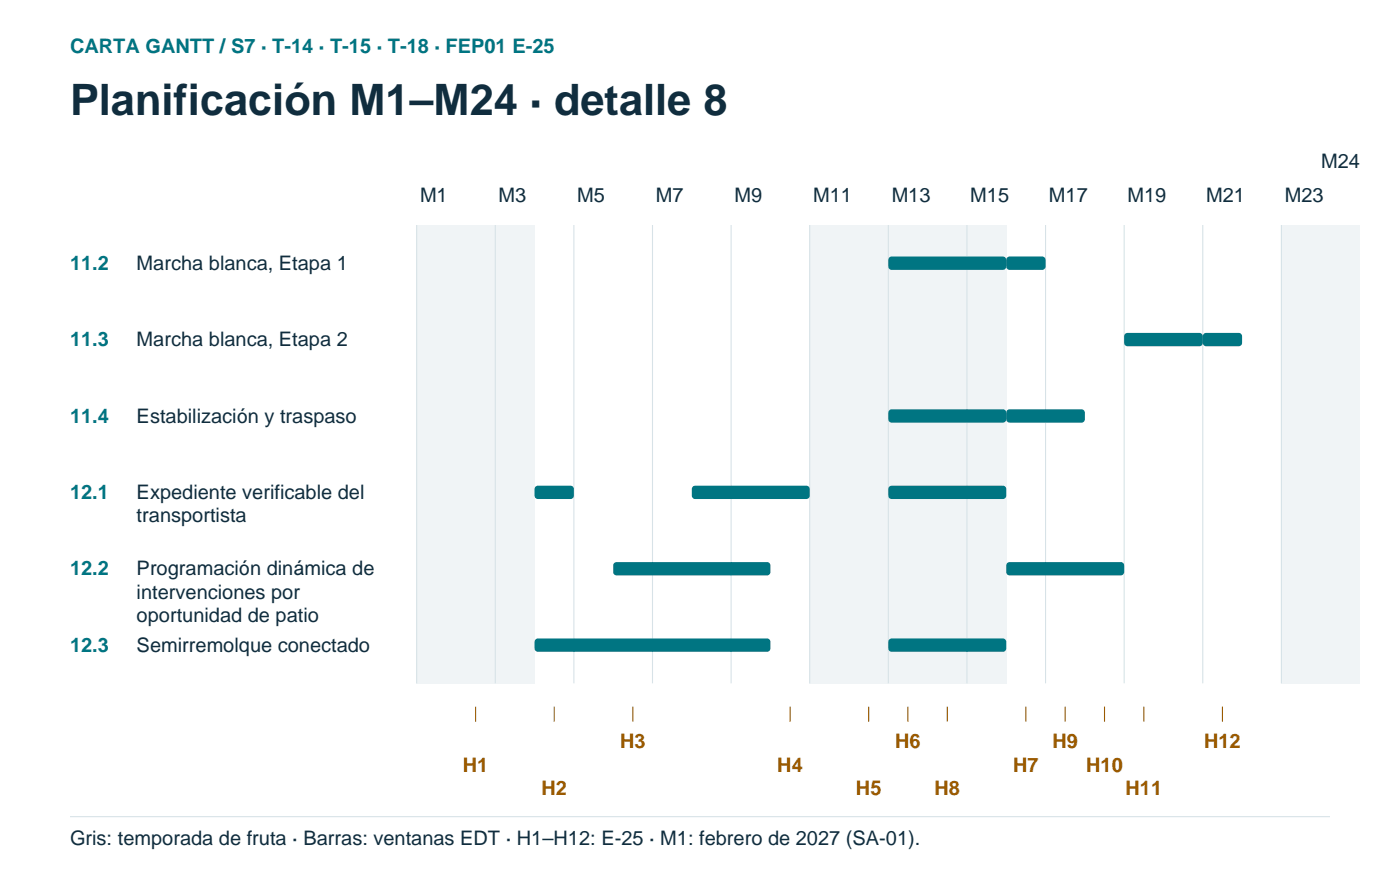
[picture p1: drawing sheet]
<svg xmlns="http://www.w3.org/2000/svg" width="296mm" height="185mm" viewBox="0 0 296 185" stroke-linecap="round" stroke-linejoin="round" font-family="sans-serif">
<g fill="#f0f4f6">
<path d="M88.2 47.6h8.3v97h-8.3z" fill-rule="evenodd"/>
<path d="M96.5 47.6h8.3v97h-8.3z" fill-rule="evenodd"/>
<path d="M104.8 47.6h8.4v97h-8.4z" fill-rule="evenodd"/>
<path d="M171.4 47.6h8.3v97h-8.3z" fill-rule="evenodd"/>
<path d="M179.7 47.6h8.3v97h-8.3z" fill-rule="evenodd"/>
<path d="M188 47.6h8.4v97h-8.4z" fill-rule="evenodd"/>
<path d="M196.4 47.6h8.3v97h-8.3z" fill-rule="evenodd"/>
<path d="M204.7 47.6h8.3v97h-8.3z" fill-rule="evenodd"/>
<path d="M271.2 47.6h8.3v97h-8.3z" fill-rule="evenodd"/>
<path d="M279.5 47.6h8.4v97h-8.4z" fill-rule="evenodd"/>
</g>
<path d="M88.2 47.6v97M104.8 47.6v97M121.5 47.6v97M138.1 47.6v97M154.8 47.6v97M171.4 47.6v97M188 47.6v97M204.7 47.6v97M221.3 47.6v97M237.9 47.6v97M254.6 47.6v97M271.2 47.6v97" fill="none" stroke="#d7e2e7" stroke-width=".23"/>
<g fill="#007582">
<path d="M188.2 54.5l.5-.2h23.6a.71 .71 0 0 1 .7 .7v1.4a.71 .71 0 0 1-.7 .7h-23.6a.71 .71 0 0 1-.7-.7v-1.4z" fill-rule="evenodd"/>
<path d="M213.2 54.5l.5-.2h6.9a.71 .71 0 0 1 .7 .7v1.4a.71 .71 0 0 1-.7 .7h-6.9a.71 .71 0 0 1-.7-.7v-1.4z" fill-rule="evenodd"/>
<path d="M238.2 70.7l.5-.2h15.2a.71 .71 0 0 1 .7 .7v1.4a.71 .71 0 0 1-.7 .7h-15.2a.71 .71 0 0 1-.8-.7v-1.4z" fill-rule="evenodd"/>
<path d="M254.8 70.7l.5-.2h6.9a.71 .71 0 0 1 .7 .7v1.4a.71 .71 0 0 1-.7 .7h-6.9a.71 .71 0 0 1-.7-.7v-1.4z" fill-rule="evenodd"/>
<path d="M188.2 86.8l.5-.2h23.6a.71 .71 0 0 1 .7 .7v1.5a.71 .71 0 0 1-.7 .7h-23.6a.71 .71 0 0 1-.7-.7v-1.5z" fill-rule="evenodd"/>
<path d="M213.2 86.8l.5-.2h15.2a.71 .71 0 0 1 .7 .7v1.5a.71 .71 0 0 1-.7 .7h-15.2a.71 .71 0 0 1-.7-.7v-1.5z" fill-rule="evenodd"/>
<path d="M113.4 103l.5-.2h6.9a.71 .71 0 0 1 .7 .7v1.4a.71 .71 0 0 1-.7 .7h-6.9a.71 .71 0 0 1-.7-.7v-1.4z" fill-rule="evenodd"/>
<path d="M146.6 103l.5-.2h23.6a.71 .71 0 0 1 .7 .7v1.4a.71 .71 0 0 1-.7 .7h-23.6a.71 .71 0 0 1-.7-.7v-1.4z" fill-rule="evenodd"/>
<path d="M188.2 103l.5-.2h23.6a.71 .71 0 0 1 .7 .7v1.4a.71 .71 0 0 1-.7 .7h-23.6a.71 .71 0 0 1-.7-.7v-1.4z" fill-rule="evenodd"/>
<path d="M130 119.2l.5-.2h31.9a.71 .71 0 0 1 .7 .7v1.4a.71 .71 0 0 1-.7 .7h-31.9a.71 .71 0 0 1-.7-.7v-1.4z" fill-rule="evenodd"/>
<path d="M213.2 119.2l.5-.2h23.5a.71 .71 0 0 1 .7 .7v1.4a.71 .71 0 0 1-.7 .7h-23.5a.71 .71 0 0 1-.7-.7v-1.4z" fill-rule="evenodd"/>
<path d="M113.4 135.3l.5-.2h48.5a.71 .71 0 0 1 .7 .7v1.5a.71 .71 0 0 1-.7 .7h-48.5a.71 .71 0 0 1-.7-.7v-1.5z" fill-rule="evenodd"/>
<path d="M188.2 135.3l.5-.2h23.6a.71 .71 0 0 1 .7 .7v1.5a.71 .71 0 0 1-.7 .7h-23.6a.71 .71 0 0 1-.7-.7v-1.5z" fill-rule="evenodd"/>
</g>
<path d="M100.7 149.6v3.2M117.3 149.6v3.2M134 149.6v3.2M167.2 149.6v3.2M183.9 149.6v3.2M192.2 149.6v3.2M200.5 149.6v3.2M217.1 149.6v3.2M225.5 149.6v3.2M233.8 149.6v3.2M242.1 149.6v3.2M258.7 149.6v3.2" fill="none" stroke="#9b5a00" stroke-width=".23"/>
<path d="M14.8 172.9h266.7" fill="none" stroke="#d7e2e7" stroke-width=".23"/>
<text font-size="9.2" fill="#102d3e" x="14.8" y="24.3">Planificación M1–M24 · detalle 8</text>
<g font-size="4.2" fill="#007582">
<text x="14.8" y="11.3">CARTA GANTT / S7 · T-14 · T-15 · T-18 · FEP01 E-25</text>
<text x="14.8" y="57.1">11.2</text>
<text x="14.8" y="73.3">11.3</text>
<text x="14.8" y="89.5">11.4</text>
<text x="14.8" y="105.6">12.1</text>
<text x="14.8" y="121.8">12.2</text>
<text x="14.8" y="138">12.3</text>
</g>
<g font-size="4.2" fill="#102d3e">
<text x="279.6" y="35.6">M24</text>
<text x="88.9" y="42.7">M1</text>
<text x="105.5" y="42.7">M3</text>
<text x="122.2" y="42.7">M5</text>
<text x="138.8" y="42.7">M7</text>
<text x="155.5" y="42.7">M9</text>
<text x="172.1" y="42.7">M11</text>
<text x="188.7" y="42.7">M13</text>
<text x="205.4" y="42.7">M15</text>
<text x="222" y="42.7">M17</text>
<text x="238.7" y="42.7">M19</text>
<text x="255.3" y="42.7">M21</text>
<text x="271.9" y="42.7">M23</text>
<text x="28.9" y="57.1">Marcha blanca, Etapa 1</text>
<text x="28.9" y="73.3">Marcha blanca, Etapa 2</text>
<text x="28.9" y="89.5">Estabilización y traspaso</text>
<text x="28.9" y="105.6">Expediente verificable del</text>
<text x="28.9" y="110.6">transportista</text>
<text x="28.9" y="121.8">Programación dinámica de</text>
<text x="28.9" y="126.7">intervenciones por</text>
<text x="28.9" y="131.7">oportunidad de patio</text>
<text x="28.9" y="138">Semirremolque conectado</text>
<text x="14.8" y="178.9">Gris: temporada de fruta · Barras: ventanas EDT · H1–H12: E-25 · M1: febrero de 2027 (SA-01).</text>
</g>
<g font-size="4.2" fill="#9b5a00">
<text x="131.2" y="158.4">H3</text>
<text x="189.5" y="158.4">H6</text>
<text x="222.8" y="158.4">H9</text>
<text x="254.9" y="158.4">H12</text>
<text x="98" y="163.3">H1</text>
<text x="164.5" y="163.3">H4</text>
<text x="214.4" y="163.3">H7</text>
<text x="229.9" y="163.3">H10</text>
<text x="114.6" y="168.3">H2</text>
<text x="181.2" y="168.3">H5</text>
<text x="197.8" y="168.3">H8</text>
<text x="238.2" y="168.3">H11</text>
</g>
</svg>
